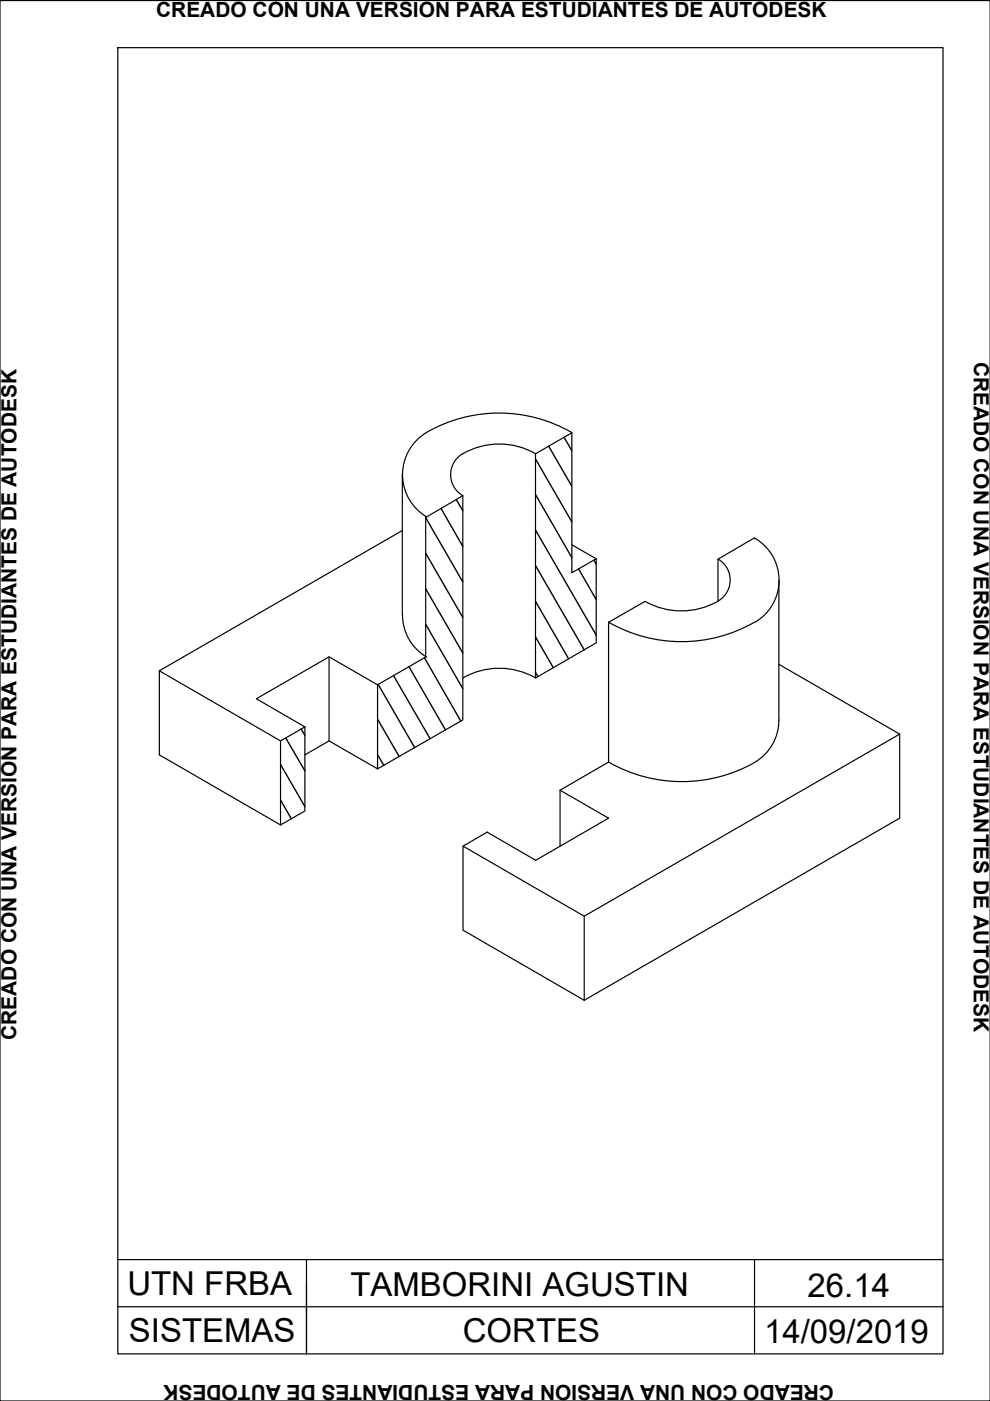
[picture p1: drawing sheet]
<svg xmlns="http://www.w3.org/2000/svg" width="210mm" height="297mm" viewBox="0 0 210 297" stroke-linecap="round" stroke-linejoin="round" font-family="sans-serif">
<!-- layer: 0 -->
<g fill="none" stroke="#000" stroke-width=".25">
<path d="M98.1 96.2a5.1 5.1 0 0 0 0 8.9M98.1 96.2a15.4 15.4 0 0 1 15.5 0M113.5 96.2l7.7-4.4v29.6l5.2-2.9v17.8l-12.9 7.4zM121.2 91.7a30.6 30.6 0 0 0-31.6 .6 10.4 10.4 0 0 0 .9 17.3M85.3 112.5l-51.5 29.7v17.8l25.7 14.9M85.3 100.6v29.8M90.3 109.5v29.8l-10.2 5.9M98.1 105.1v47.5l-18 10.4M98.1 105.1l-7.6 4.5M121.2 115.5l5.2 3M152.2 118.5a5.1 5.1 0 0 1 0 9v-8.9l7.7-4.6a10.3 10.3 0 0 1 .1 18M69.8 139.3v17.8l10.3 5.9"/>
<path d="M85.3 130.4a10.3 10.3 0 0 0 5.2 8.9M129 131.9a31.1 31.1 0 0 0 31 0M129 131.9v29.7l-10.3 5.9v11.9M136.8 127.5l-7.8 4.4M152.2 127.5a15.6 15.6 0 0 1-15.4 0M165.1 123v29.7M33.8 142.2l25.7 14.9M64.6 154.1l-5.1 3v17.8M64.6 154.1v17.8l-5.1 3M69.8 157.1l-5.2 2.9M80.1 145.2l-10.3-5.9-15.4 8.9 10.2 5.9M80.1 145.2v17.8"/>
<path d="M98.1 143.7a15.4 15.4 0 0 1 15.5 0M165.1 140.8l25.7 14.8v17.9l-66.9 38.6M165.1 152.6a10.3 10.3 0 0 1-5.1 9M190.8 155.6l-66.9 38.7M98.2 179.4l25.7 14.9M118.7 167.5l10.3 6-15.4 8.9-10.3-6-5.1 3v17.8l25.7 14.9M129 161.6a31.3 31.3 0 0 0 31 0M123.9 194.3v17.8"/>
</g>
<!-- layer: No Visibles -->
<g fill="none" stroke="#000" stroke-width=".3">
<path d="M113.5 97.3l7.7 13.3M116.3 94.6l4.9 8.5M119.6 92.7l1.6 2.9M90.3 117.3l7.8 13.6M90.3 109.8l7.8 13.6M93.5 107.8l4.6 8.1M96.7 105.9l1.4 2.4M113.5 119.9l10.4 17.9M113.5 112.4l12.9 22.2M113.5 104.8l7.7 13.4M125.9 118.8l.5 .8M90 139.5l7.7 13.4"/>
<path d="M90.3 132.4l7.8 13.6M90.3 124.8l7.8 13.7M113.5 135l3.8 6.5M113.5 127.5l7.1 12.2M122.7 120.6l3.7 6.5M60.6 156.4l4 7M63.8 154.5l.8 1.4M80.1 152.5l4.5 7.9M80.2 145.1l7.7 13.4M83.4 143.2l7.8 13.4M86.7 141.3l7.7 13.5M113.5 142.6l.5 .9"/>
<path d="M59.5 169.6l2.3 4M59.5 162.1l5.1 8.9M80.1 160l1.3 2.2"/>
</g>
<!-- layer: Rotulo -->
<path d="M0 .1h209.9v296.9h-209.9zM25 10.1h174.9v276.9h-174.9zM25 267.1h174.9M25 277.1h174.9M65 267.1v19.9v-14.6M160 267.1v19.9" fill="none" stroke="#000" stroke-width=".25"/>
<g font-size="7">
<text x="27" y="274.6">UTN FRBA</text>
<text x="74.3" y="274.9">TAMBORINI AGUSTIN</text>
<text x="171.2" y="274.9">26.14</text>
<text x="27.3" y="284.5">SISTEMAS</text>
<text x="98.1" y="284.5">CORTES</text>
<text x="162" y="284.8">14/09/2019</text>
</g>
<g font-size="4.4">
<text x="33.1" y="3.6">CREADO CON UNA VERSIÓN PARA ESTUDIANTES DE AUTODESK</text>
<text x="206.5" y="76.7" transform="rotate(90 206.5 76.7)">CREADO CON UNA VERSIÓN PARA ESTUDIANTES DE AUTODESK</text>
<text x="3.5" y="220.5" transform="rotate(-90 3.5 220.5)">CREADO CON UNA VERSIÓN PARA ESTUDIANTES DE AUTODESK</text>
<text x="176.8" y="293.6" transform="rotate(-180 176.8 293.6)">CREADO CON UNA VERSIÓN PARA ESTUDIANTES DE AUTODESK</text>
</g>
</svg>
